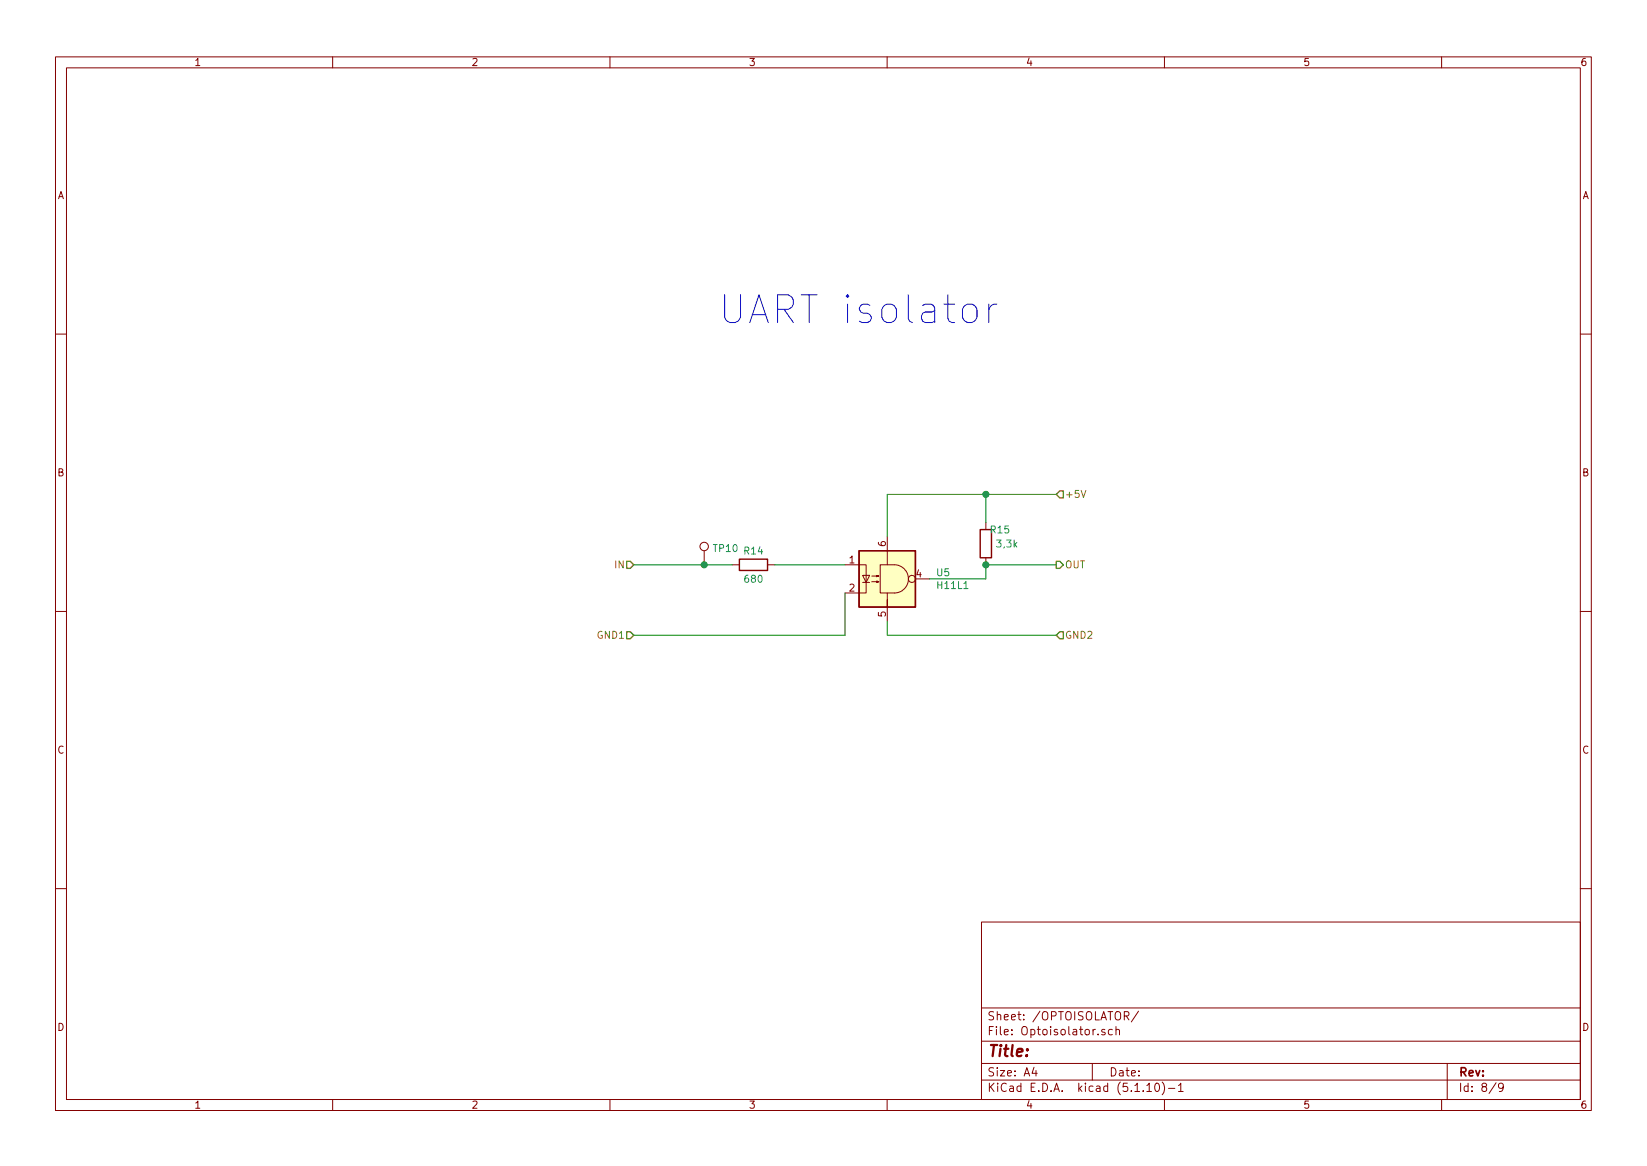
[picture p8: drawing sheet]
EESchema Schematic File Version 4
EELAYER 30 0
EELAYER END
$Descr A4 11693 8268
encoding utf-8
Sheet 8 9
Title ""
Date ""
Rev ""
Comp ""
Comment1 ""
Comment2 ""
Comment3 ""
Comment4 ""
$EndDescr
$Comp
L furnace_230V-rescue:H11L1-Isolator U5
U 1 1
P 6300 4100
F 0 "U5" H 6644 4146 50  0000 L CNN
F 1 "H11L1" H 6644 4055 50  0000 L CNN
F 2 "Package_DIP:DIP-6_W7.62mm_LongPads" H 6210 4100 50  0001 C CNN
F 3 "https://www.onsemi.com/pub/Collateral/H11L3M-D.PDF" H 6210 4100 50  0001 C CNN
	1    6300 4100
	1    0    0    -1  
$EndComp
$Comp
L furnace_230V-rescue:R-Device R?
U 1 1
P 5350 4000
AR Path="/60AAE0B8/60AC1EDD" Ref="R?"  Part="1" 
AR Path="/60AAEC6C/60AC1EDD" Ref="R14"  Part="1" 
F 0 "R14" V 5250 4000 50  0000 C CNN
F 1 "680" V 5450 4000 50  0000 C CNN
F 2 "Resistor_SMD:R_0603_1608Metric_Pad1.05x0.95mm_HandSolder" V 5280 4000 50  0001 C CNN
F 3 "~" H 5350 4000 50  0001 C CNN
	1    5350 4000
	0    1    1    0   
$EndComp
$Comp
L furnace_230V-rescue:R-Device R?
U 1 1
P 7000 3850
AR Path="/60AAE0B8/60AC2929" Ref="R?"  Part="1" 
AR Path="/60AAEC6C/60AC2929" Ref="R15"  Part="1" 
F 0 "R15" H 7100 3950 50  0000 C CNN
F 1 "3,3k" H 7150 3850 50  0000 C CNN
F 2 "Resistor_SMD:R_0603_1608Metric_Pad1.05x0.95mm_HandSolder" V 6930 3850 50  0001 C CNN
F 3 "~" H 7000 3850 50  0001 C CNN
	1    7000 3850
	1    0    0    -1  
$EndComp
$Comp
L furnace_230V-rescue:TestPoint-Connector TP?
U 1 1
P 5000 4000
AR Path="/60ACF622" Ref="TP?"  Part="1" 
AR Path="/609CA6A8/60AE5653/60ACF622" Ref="TP?"  Part="1" 
AR Path="/60AAC605/60ACF622" Ref="TP?"  Part="1" 
AR Path="/60AAEC6C/60ACF622" Ref="TP10"  Part="1" 
F 0 "TP10" H 5058 4118 50  0000 L CNN
F 1 "TestPoint" H 5058 4027 50  0001 L CNN
F 2 "furnace_230V:TP" H 5200 4000 50  0001 C CNN
F 3 "~" H 5200 4000 50  0001 C CNN
	1    5000 4000
	1    0    0    -1  
$EndComp
Text Notes 7100 2300 2    197  ~ 0
UART isolator
Text HLabel 4500 4000 0    50   Input ~ 0
IN
Text HLabel 4500 4500 0    50   Input ~ 0
GND1
Text HLabel 7500 3500 2    50   Input ~ 0
+5V
Text HLabel 7500 4500 2    50   Input ~ 0
GND2
Text HLabel 7500 4000 2    50   Output ~ 0
OUT
Wire Wire Line
	4500 4000 5000 4000
Wire Wire Line
	5000 4000 5200 4000
Connection ~ 5000 4000
Wire Wire Line
	5500 4000 6000 4000
Wire Wire Line
	6000 4200 6000 4500
Wire Wire Line
	6000 4500 4500 4500
Wire Wire Line
	6300 3800 6300 3500
Wire Wire Line
	6300 3500 7000 3500
Wire Wire Line
	7000 3700 7000 3500
Connection ~ 7000 3500
Wire Wire Line
	7000 3500 7500 3500
Wire Wire Line
	6600 4100 7000 4100
Wire Wire Line
	7000 4100 7000 4000
Wire Wire Line
	7000 4000 7500 4000
Connection ~ 7000 4000
Wire Wire Line
	6300 4400 6300 4500
Wire Wire Line
	6300 4500 7500 4500
$EndSCHEMATC
